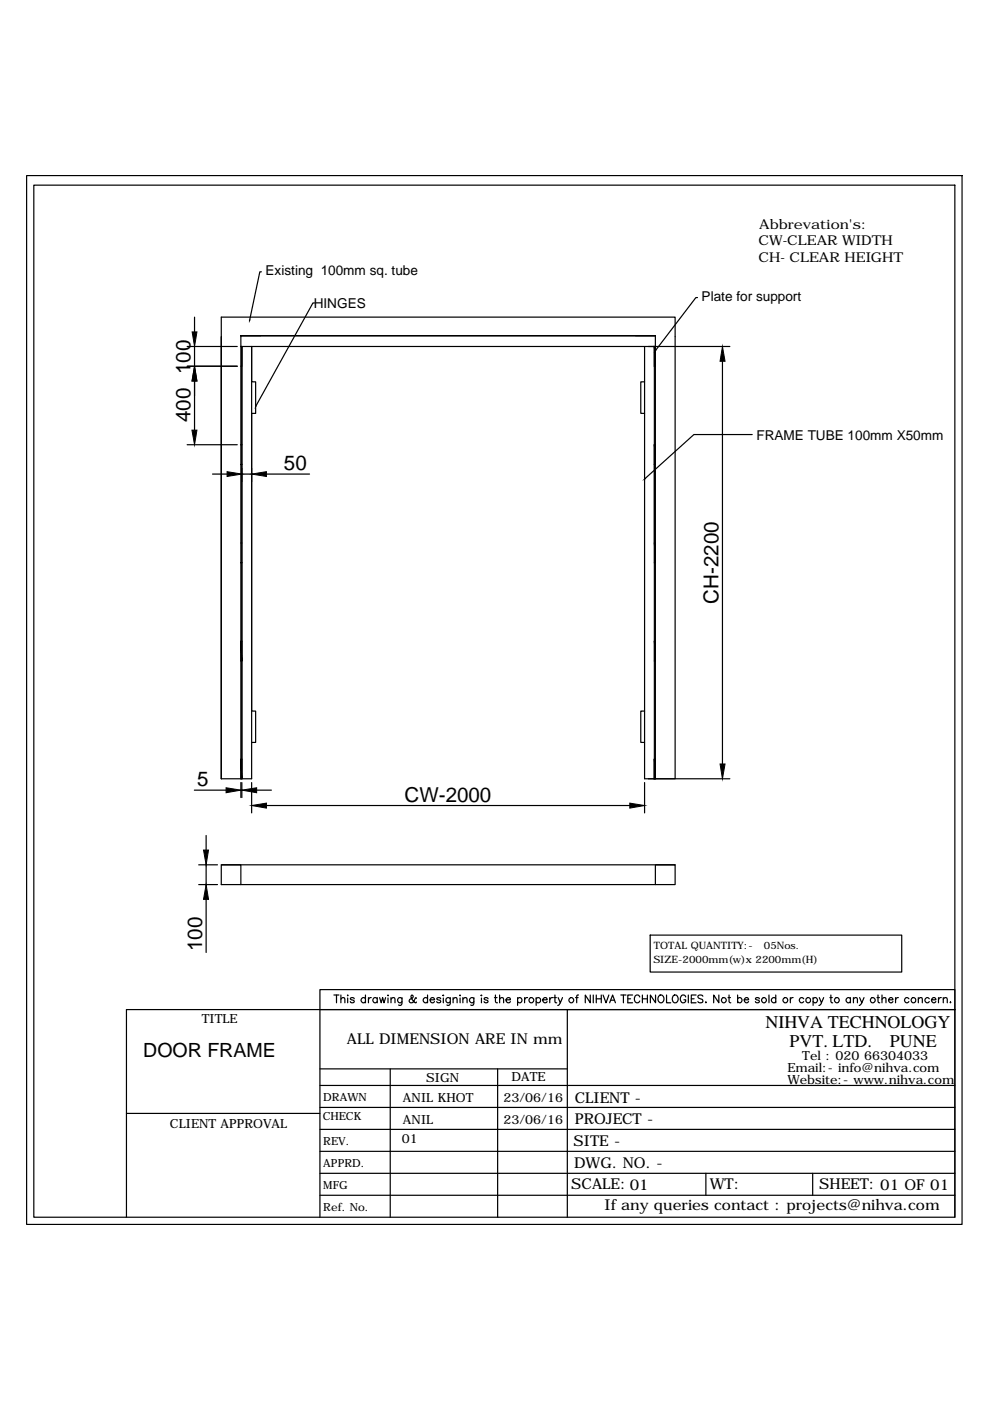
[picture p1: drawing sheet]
<svg xmlns="http://www.w3.org/2000/svg" width="210mm" height="297mm" viewBox="0 0 210 297" stroke-linecap="round" stroke-linejoin="round" font-family="sans-serif">
<!-- layer: 0 -->
<g fill="none" stroke="#000" stroke-width=".25">
<path d="M5.6 37.2h198.4v222.4h-198.4zM7.2 39.3h195.3v218.8h-195.3zM55.4 57.6h-.3l-2.2 10.3M39.7 73.5h10.6M39.7 77.7h10.6M41.2 67.2v3.2M41.2 73.5v4.2M51.1 71.2v93.9M51.3 73.5v91.6M55.3 71.2h-4.2v.2M66.7 64.2h-.3l-12.1 21.8M134.8 71.2h4.2"/>
<path d="M136.7 73.5v91.6h18M138.7 73.5h.3v4.2h-.3zM138.7 73.5v91.6v-4.1h.3M138.7 77.7h.3M139 71.2h-87.9h87.9M139 71.2v93.9h4.1v-97.9h-96.2v97.9v-93.7M147.9 63.1h-.4l-8.4 11.1M153.2 76.6v85.4M154.7 73.5h-103.6h.2v4.2h-.2M39.7 94.3h10.6M41.2 80.8v10.4M51.1 98.5h.2h-.2"/>
<path d="M51.1 94.3h.2M136.7 81h-.8v6.6h.8M138.7 94.3h.3v4.2h-.3zM138.7 98.5h.3h-.3v16.6h.3M138.7 94.3h.3M159.5 92.1h-12.4l-10.3 9.3M45.1 100.5h3M51.1 119.3h.2h-.2M51.1 115.1h.2M51.3 100.5h2.1M56.5 100.5h9.1M138.7 119.3h.3"/>
<path d="M51.1 135.9h.2M138.7 135.9h.3M51.1 140.1h.2M53.4 157.4h.8v-6.6h-.8v-63.2h.8v-6.6h-.8v-7.5v91.6h-6.5M136.7 150.8h-.8v6.6h.8M138.7 140.1h.3M41.2 167.5h6.7M43.7 177.1v3.1M51.1 165.9v3.2M51.1 167.5h.2M51.1 161h.2M51.3 165.9v3.2"/>
<path d="M53.4 165.9v6.5M54.4 167.5h3.1M56.5 170.8h77M136.7 165.9v6.5M138.7 161h.3v4.1h-.3zM42.1 183.4h4M42.1 187.6h4M43.7 183.4v4.2M43.7 190.7v11.2M46.9 183.4h96.2v4.2h-96.2zM46.9 183.4h4.2v4.2M137.9 198.3h53.3v7.8h-53.3z"/>
<path d="M143.1 183.4h-4.1v4.2M67.8 214.1v44M70.8 211h1.1M71.3 211v1.6M72.3 211.9l.4-.4 .3 .1 .1 1M72.3 211v1.6M73.7 211v.1zM73.7 211.6v1M75.1 211.8a.47 .47 0 0 0-.4-.3 .47 .47 0 0 0-.4 .3l.7 .3 .1 .3a.47 .47 0 0 1-.4 .2 .47 .47 0 0 1-.4-.2M77.5 211.8a.52 .52 0 0 0-.8-.1 .52 .52 0 0 0 0 .7 .52 .52 0 0 0 .8 0M77.5 211v1.6M78.1 211.5v1.1"/>
<path d="M78.7 211.5a.5 .5 0 0 0-.6 .5M80 211.8a.52 .52 0 0 0-.8-.1 .52 .52 0 0 0 0 .7 .52 .52 0 0 0 .8 0M80 211.5v1.1M80.5 211.5l.3 1.1 .3-1.1 .3 1.1 .4-1.1M82.3 211v.1zM82.3 211.6v1M82.9 211.9l.4-.4 .4 .1v1M82.9 211.5v1.1M85.2 211.5l-.1 1.5-.2 .2-.4-.1M85.2 211.8a.52 .52 0 0 0-.7-.1 .52 .52 0 0 0 0 .7 .52 .52 0 0 0 .7 0M88.3 211.7l-.1-.2-.4 .6a.53 .53 0 0 1-.5 .6 .53 .53 0 0 1-.5-.6l.1-.2 .6-.4a.33 .33 0 0 0-.2-.5 .52 .52 0 0 0 0 .9l.6 .6 .3 .1 .1-.2M90.6 211.8a.52 .52 0 0 0-.7-.1 .52 .52 0 0 0 0 .7 .52 .52 0 0 0 .7 0"/>
<path d="M90.6 211v1.6M91.2 212h.9a.5 .5 0 0 0-.7-.4 .5 .5 0 0 0-.1 .8 .47 .47 0 0 0 .4 .2 .47 .47 0 0 0 .4-.2M93.4 211.8a.47 .47 0 0 0-.4-.3 .47 .47 0 0 0-.4 .3l.8 .3v.3a.47 .47 0 0 1-.4 .2 .47 .47 0 0 1-.4-.2M94 211v.1zM94 211.6v1M95.5 211.5l-.1 1.5-.3 .2-.3-.1M95.5 211.8a.52 .52 0 0 0-.8-.1 .52 .52 0 0 0 0 .7 .52 .52 0 0 0 .8 0M96.1 211.9l.3-.4 .4 .1 .1 1M96.1 211.5v1.1M97.6 211v.1zM97.6 211.6v1M98.1 211.9l.5-.4 .3 .1 .1 1"/>
<path d="M98.1 211.5v1.1M100.5 211.5l-.1 1.5-.2 .2-.4-.1M100.5 211.8a.52 .52 0 0 0-.8-.1 .52 .52 0 0 0 0 .7 .52 .52 0 0 0 .8 0M102.1 211v.1zM102.1 211.6v1M103.5 211.8a.47 .47 0 0 0-.4-.3 .47 .47 0 0 0-.5 .3l.8 .3 .1 .3a.47 .47 0 0 1-.4 .2 .47 .47 0 0 1-.5-.2M104.8 211.5h.6M105 211v1.3l.1 .2 .4 .1M105.9 211.9l.4-.4 .4 .1 .1 1M105.9 211v1.6M107.3 212h.9a.52 .52 0 0 0-.6-.4 .52 .52 0 0 0-.4 .5 .52 .52 0 0 0 .5 .5l.5-.2M109.7 211.8a.52 .52 0 0 1 .8-.1 .52 .52 0 0 1 0 .7 .52 .52 0 0 1-.8 0"/>
<path d="M109.7 211.5v1.7M111.2 211.5v1.1M111.9 211.5a.52 .52 0 0 0-.7 .5M113.7 211.8a.52 .52 0 0 1 .7-.1 .52 .52 0 0 1 0 .7 .52 .52 0 0 1-.7 0M113.7 211.5v1.7M115.1 212h.9a.52 .52 0 0 0-.6-.4 .52 .52 0 0 0-.4 .5 .52 .52 0 0 0 .5 .5h.2l.3-.2M116.6 211.5v1.1M117.2 211.5l-.4 .1-.2 .4M117.4 211.5h.6M117.7 211v1.5l.3 .1M118.3 211.5l.5 1.1 .5-1.1M118.8 212.6l-.3 .5-.2 .1"/>
<path d="M120.3 214.1v44M122 211.5h.6M122.7 211h-.4v1.6M125.2 211v1.6l-1.1-1.6v1.6M125.8 211v1.6M126.4 211v1.6M126.4 211.8h1.1M127.5 211v1.6M127.9 211l.6 1.6 .6-1.6M129.3 212.6l.6-1.6 .6 1.6M129.5 212.1h.8M131.6 211h1.1"/>
<path d="M132.2 211v1.6M133.1 211.8h.6M134.1 211h-1v1.6h1M135.7 211.4a.58 .58 0 0 0-.7-.4 .58 .58 0 0 0-.5 .6v.4a.59 .59 0 0 0 .5 .6 .59 .59 0 0 0 .7-.4M136.2 211.8h1.1M136.2 211v1.6M137.3 211v1.6M139 211v1.6l-1.1-1.6v1.6M139.7 211.2a.74 .74 0 0 1 1 .1 .74 .74 0 0 1-.1 1.1 .74 .74 0 0 1-1-.1 .74 .74 0 0 1 .1-1.1zM141.3 211v1.6h.9M142.7 211.2a.74 .74 0 0 1 1 .1 .74 .74 0 0 1-.1 1.1l-.1 .1a.79 .79 0 0 1-1-.3 .79 .79 0 0 1 .2-1zM145.4 211.4a.58 .58 0 0 0-.7-.4 .58 .58 0 0 0-.5 .6 .67 .67 0 0 0 .2 .9 .67 .67 0 0 0 .9-.1l.1-.4h-.4"/>
<path d="M145.9 211v1.6M146.6 211.8h.6M147.6 211h-1v1.6h1M149 211.2a.58 .58 0 0 0-.6-.3 .58 .58 0 0 0-.4 .5l.1 .2 .8 .3 .1 .5a.65 .65 0 0 1-1 0M149.6 212.5h.1zM152.4 211v1.6l-1.1-1.6v1.6M154.4 211.5h.5M154.6 211v1.3l.1 .2 .3 .1M156.4 211.8a.52 .52 0 0 1 .8-.1 .52 .52 0 0 1 0 .7 .52 .52 0 0 1-.8 0M156.4 211v1.6M157.8 212h.9a.52 .52 0 0 0-.6-.4 .52 .52 0 0 0-.4 .5 .52 .52 0 0 0 .5 .5h.2l.3-.2M161 211.8a.47 .47 0 0 0-.4-.3 .47 .47 0 0 0-.4 .3l.7 .3 .1 .3a.47 .47 0 0 1-.4 .2 .47 .47 0 0 1-.4-.2"/>
<path d="M163 211v1.6M164.5 211.8a.52 .52 0 0 0-.8-.1 .52 .52 0 0 0 0 .7 .52 .52 0 0 0 .8 0M164.5 211v1.6M167.6 211.5v1.1M168.2 211.5a.5 .5 0 0 0-.6 .5M170.4 211.8a.52 .52 0 0 0-.8-.1 .52 .52 0 0 0 0 .7 .52 .52 0 0 0 .8 0M172.4 211.8a.52 .52 0 0 1 .8-.1 .52 .52 0 0 1 0 .7 .52 .52 0 0 1-.8 0M172.4 211.5v1.7M173.7 211.5l.5 1.1 .4-1.1M174.2 212.6l-.2 .3-.4 .3M176 211.5h.5M176.2 211v1.3v.2l.3 .1"/>
<path d="M180.3 211.8a.52 .52 0 0 0-.8-.1 .52 .52 0 0 0 0 .7 .52 .52 0 0 0 .8 0M180.3 211.5v1.1M180.9 211.9l.4-.4 .4 .1 .1 1M180.9 211.5v1.1M182.3 211.5l.4 1.1 .5-1.1M182.7 212.6l-.5 .6M185.9 211.5h.6M186.2 211v1.3v.2l.3 .1M187 211.9l.4-.4 .4 .1v1M187 211v1.6M188.4 212h.9a.52 .52 0 0 0-.5-.4 .52 .52 0 0 0-.5 .5 .52 .52 0 0 0 .5 .5h.2l.3-.2M189.9 211.5v1.1"/>
<path d="M190.5 211.5a.5 .5 0 0 0-.6 .5M192.7 211.8a.52 .52 0 0 0-.8-.1 .52 .52 0 0 0 0 .7 .52 .52 0 0 0 .8 0M194.7 211.9l.4-.4 .4 .1 .1 1M194.7 211.5v1.1M197 211.8a.52 .52 0 0 0-.7-.1 .52 .52 0 0 0 0 .7 .52 .52 0 0 0 .7 0M197.5 212h.9a.52 .52 0 0 0-.5-.4 .52 .52 0 0 0-.5 .5 .52 .52 0 0 0 .5 .5h.2l.3-.2M199 211.5v1.1M199.6 211.5a.5 .5 0 0 0-.6 .5M200 211.9l.4-.4 .4 .1v1M200 211.5v1.1M201.4 212.5h.2zM26.8 236.1h41"/>
<path d="M67.8 239.5h134.7M67.8 234.8h134.7M67.8 230.1h134.7M67.8 226.6h52.5M82.7 226.6v31.5M105.5 226.6v31.5M26.8 258.1v-44h175.7h-134.7v-4.3h134.7v48.3M67.8 244.1h134.7M67.8 248.8h134.7M67.8 253.4h134.7M149.7 248.8v4.6M172.3 248.8v4.6"/>
<circle cx="112.7" cy="212" r=".53"/>
<circle cx="121.1" cy="212" r=".53"/>
<circle cx="153.5" cy="212" r=".53"/>
<circle cx="162" cy="212" r=".53"/>
<circle cx="166.5" cy="212" r=".53"/>
<circle cx="171.4" cy="212" r=".54"/>
<circle cx="177.4" cy="212" r=".53"/>
<circle cx="185.1" cy="212" r=".53"/>
<circle cx="193.7" cy="212" r=".53"/>
</g>
<g fill="#000" stroke="#000" stroke-width=".21">
<path d="M40.7 70.4h1.1l-.6 3.1zM52.9 67.9v.1zM139 74.2v.2zM153.2 73.5l.5 3.1h-1zM41.2 77.7l.6 3.1h-1.1zM40.7 91.2h1.1l-.6 3.1zM54.2 86v.2zM48.1 100l3.2 .5-3.2 .5zM53.4 100.5l3.1-.5v1zM136.7 101.6l.1-.1zM47.9 167l3.2 .5-3.2 .6zM51.3 167.5l3.1-.5v1.1z"/>
<path d="M53.4 170.8l3.1-.5v1zM133.5 170.3l3.2 .5-3.2 .5zM152.7 162h1l-.5 3.1zM43.2 180.2h1l-.5 3.2zM43.7 187.6l.5 3.1h-1z"/>
<path d="M138.7 73.5v4.2h.3zM138.7 73.5h.3v4.2z"/>
<path d="M138.7 94.3v4.2h.3zM138.7 94.3h.3v4.2z"/>
<path d="M138.7 115.1v4.2h.3zM138.7 115.1h.3v4.2z"/>
<path d="M51.1 135.9v4.2h.2zM51.1 135.9h.2v4.2z"/>
<path d="M138.7 135.9v4.2h.3zM138.7 135.9h.3v4.2z"/>
<path d="M51.1 161v4.1h.2zM51.1 161h.2v4.1z"/>
<path d="M138.7 161v4.1h.3zM138.7 161h.3v4.1z"/>
</g>
<g font-size="4.4">
<text x="40.4" y="79.3" transform="rotate(-90 40.4 79.3)">100</text>
<text x="40.4" y="89.5" transform="rotate(-90 40.4 89.5)">400</text>
<text x="60.2" y="99.7">50</text>
<text x="152.4" y="128" transform="rotate(-90 152.4 128)">CH-2200</text>
<text x="41.8" y="166.7">5</text>
<text x="85.8" y="170">CW-2000</text>
<text x="42.9" y="201.6" transform="rotate(-90 42.9 201.6)">100</text>
</g>
<text font-size="4.1" x="30.4" y="224">DOOR FRAME</text>
<g font-size="3.8">
<text x="162.3" y="218">NIHVA TECHNOLOGY</text>
<text x="167.4" y="222">PVT. LTD.</text>
<text x="188.7" y="222">PUNE</text>
</g>
<g font-size="3.2">
<text x="73.5" y="221.3">ALL DIMENSION ARE IN mm</text>
<text x="121.8" y="233.9">CLIENT -</text>
<text x="121.8" y="238.3">PROJECT -</text>
<text x="121.6" y="242.9">SITE -</text>
<text x="121.7" y="247.5">DWG. NO. -</text>
<text x="121.1" y="252.2">SCALE: 01</text>
<text x="128.2" y="256.6">If any queries contact : projects@nihva.com</text>
<text x="150.5" y="252.2">WT:</text>
<text x="173.7" y="252.2">SHEET: 01 OF 01</text>
</g>
<g font-size="2.9">
<text x="160.8" y="52">CW-CLEAR WIDTH</text>
<text x="161" y="48.5">Abbrevation's:</text>
<text x="56.3" y="58.4">Existing 100mm sq. tube</text>
<text x="160.8" y="55.5">CH- CLEAR HEIGHT</text>
<text x="66.5" y="65.3">HINGES</text>
<text x="148.8" y="63.9">Plate for support</text>
<text x="160.4" y="93.2">FRAME TUBE 100mm X50mm</text>
</g>
<g font-size="2.7">
<text x="42.8" y="216.9">TITLE</text>
<text x="167" y="227.3">Email:- info@nihva.com</text>
<text x="170.1" y="224.7">Tel : 020 66304033</text>
<text x="85.4" y="233.6">ANIL KHOT</text>
<text x="90.4" y="229.5">SIGN</text>
<text x="106.8" y="233.6">23/06/16</text>
<text x="108.5" y="229.2">DATE</text>
<text x="166.9" y="229.9">Website:- www.nihva.com</text>
<text x="36" y="239.1">CLIENT APPROVAL</text>
<text x="85.4" y="238.2">ANIL</text>
<text x="106.8" y="238.2">23/06/16</text>
<text x="85.2" y="242.3">01</text>
</g>
<g font-size="2.4">
<text x="68.6" y="233.4">DRAWN</text>
<text x="68.4" y="237.5">CHECK</text>
<text x="68.6" y="242.8">REV.</text>
<text x="68.6" y="247.4">APPRD.</text>
<text x="68.6" y="252.1">MFG</text>
<text x="68.6" y="256.7">Ref. No.</text>
</g>
<g font-size="2.2">
<text x="138.7" y="201.3">TOTAL QUANTITY:-</text>
<text x="162" y="201.3">05Nos.</text>
<text x="138.5" y="204.2">SIZE-2000mm(w)x 2200mm(H)</text>
</g>
</svg>
